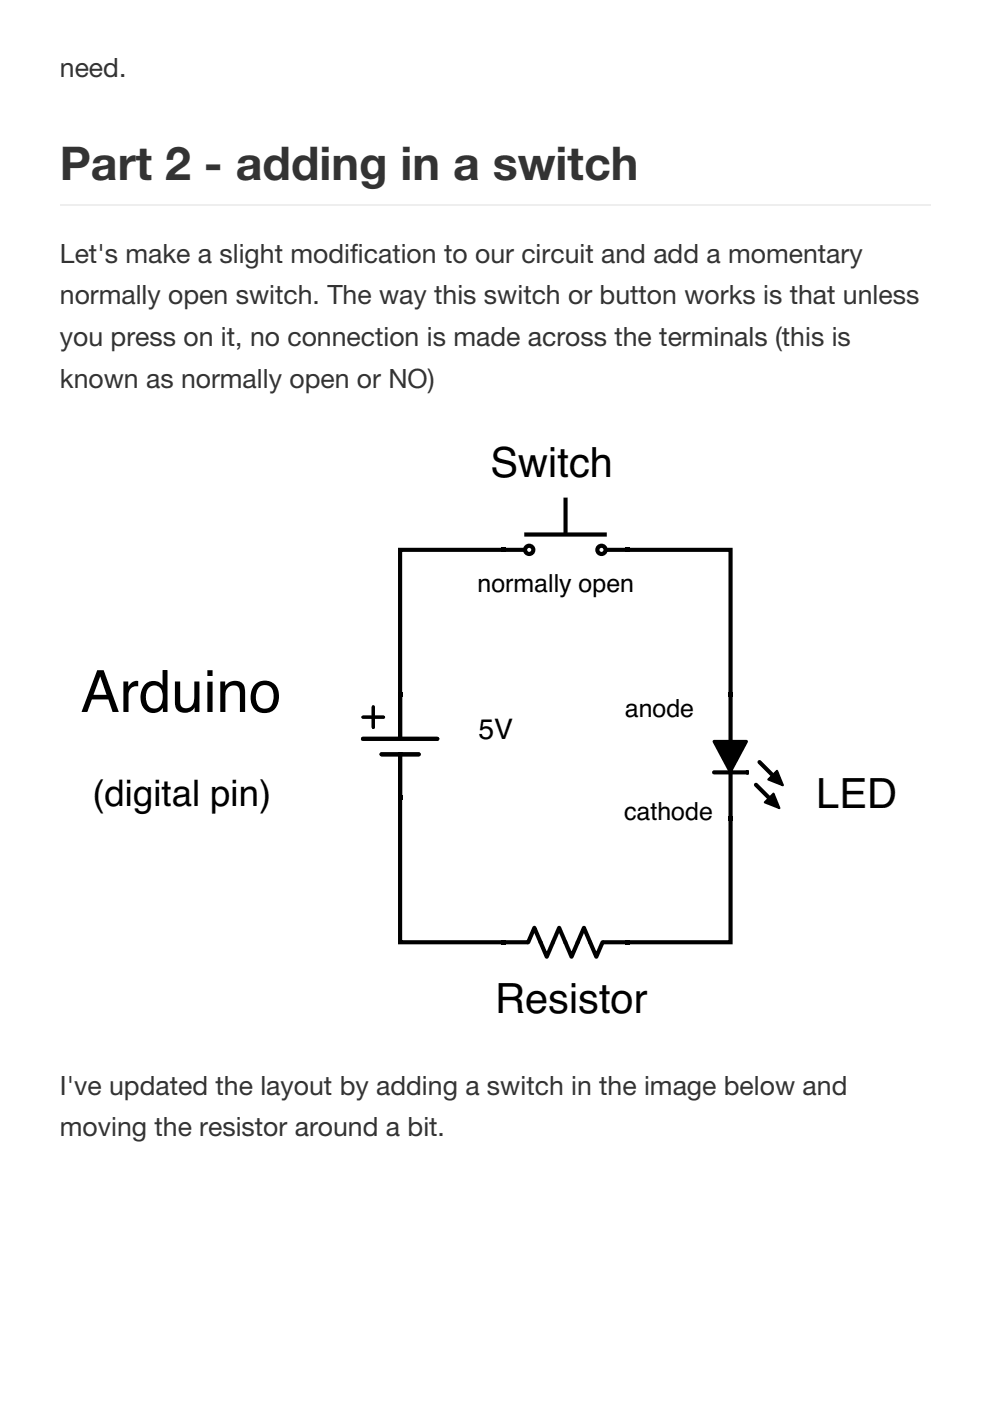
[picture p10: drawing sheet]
<svg xmlns="http://www.w3.org/2000/svg" width="210mm" height="297mm" viewBox="0 0 210 297" stroke-linecap="round" stroke-linejoin="round" font-family="sans-serif">
<path d="M12.7 43.6h184.5" fill="none" stroke="#eee" stroke-width=".35"/>
<path d="M12.7 90.3h184.5v129.8h-184.5z" fill="#fff"/>
<path d="M106.3 116.1h.9v.9h-.9zM132.6 116.1h.8v.9h-.8zM84.4 146.8h.9v.9h-.9zM154.5 146.8h.8v.9h-.8zM84.4 168.7h.9v.9h-.9zM154.5 173.1h.8v.8h-.8zM151.4 157.2h6.9l-3.5 6.4zM162.1 170.1l1.9-1.8 1.3 3zM164.7 163.4l1.3 3.1-3.1-1.2zM106.3 199.3h.9v.9h-.9zM132.6 199.3h.8v.9h-.8z" fill="#000"/>
<g fill="none" stroke="#000" stroke-width=".88">
<path d="M107.2 116.6h3.7M119.9 105.9v7M128.8 116.6h3.8M77 156.6h15.7M80.9 159.9h7.9M84.8 147.7v8.7M84.8 159.9v8.8M154.9 147.7v25.4M151.4 163.8h7.3h-.3M160.3 166.4l3.7 3.7M161 161.6l3.7 3.7M107.2 199.8h4.3"/>
<path d="M112 199.8l1.3-3.1 2.6 6.1 2.7-6.1 2.6 6.1 2.6-6.1 2.6 6.1 1.3-3M128.2 199.8h4.4"/>
</g>
<path d="M77 152.1h4.3M79.1 149.9v4.3" fill="none" stroke="#000" stroke-width=".66"/>
<path d="M151.4 157.2h6.9l-3.5 6.4z" fill="none" stroke="#000" stroke-width=".65"/>
<path d="M154.9 147.7v25.4M107.2 199.8h4.3M128.2 199.8h4.4" fill="none" stroke="#000" stroke-width=".21"/>
<path d="M162.1 170.1l1.9-1.8 1.3 3zM162.9 165.3l1.8-1.9 1.3 3.1z" fill="none" stroke="#000" stroke-width=".44"/>
<g fill="none" stroke="#000" stroke-width=".88" stroke-linecap="butt">
<path d="M106.7 116.6h-21.9v30.6M133 116.6h21.9v30.6M84.8 169.1v30.7h21.9M154.9 173.5v26.3h-21.9"/>
<circle cx="112.2" cy="116.6" r=".88"/>
<circle cx="127.5" cy="116.6" r=".88"/>
</g>
<path d="M111.4 113.1h17v.4h-17z" fill="none" stroke="#000" stroke-width=".47"/>
<text font-size="12.3" x="17.1" y="150.9">Arduino</text>
<text font-size="9.9" fill="#333" x="12.7" y="38.1">Part 2 - adding in a switch</text>
<g font-size="8.8">
<text x="104" y="101">Switch</text>
<text x="173.1" y="171.3">LED</text>
<text x="105" y="214.9">Resistor</text>
</g>
<text font-size="7.8" x="19.6" y="170.9">(digital pin)</text>
<text font-size="6" x="101.4" y="156.6">5V</text>
<g font-size="5.6" fill="#333">
<text x="12.7" y="16.2">need.</text>
<text x="12.7" y="55.7">Let's make a slight modification to our circuit and add a momentary</text>
<text x="12.7" y="64.6">normally open switch. The way this switch or button works is that unless</text>
<text x="12.7" y="73.4">you press on it, no connection is made across the terminals (this is</text>
<text x="12.7" y="82.2">known as normally open or NO)</text>
<text x="12.7" y="232.1">I've updated the layout by adding a switch in the image below and</text>
<text x="12.7" y="240.9">moving the resistor around a bit.</text>
</g>
<g font-size="5.3">
<text x="101.2" y="125.6">normally open</text>
<text x="132.5" y="152">anode</text>
<text x="132.3" y="173.9">cathode</text>
</g>
</svg>
